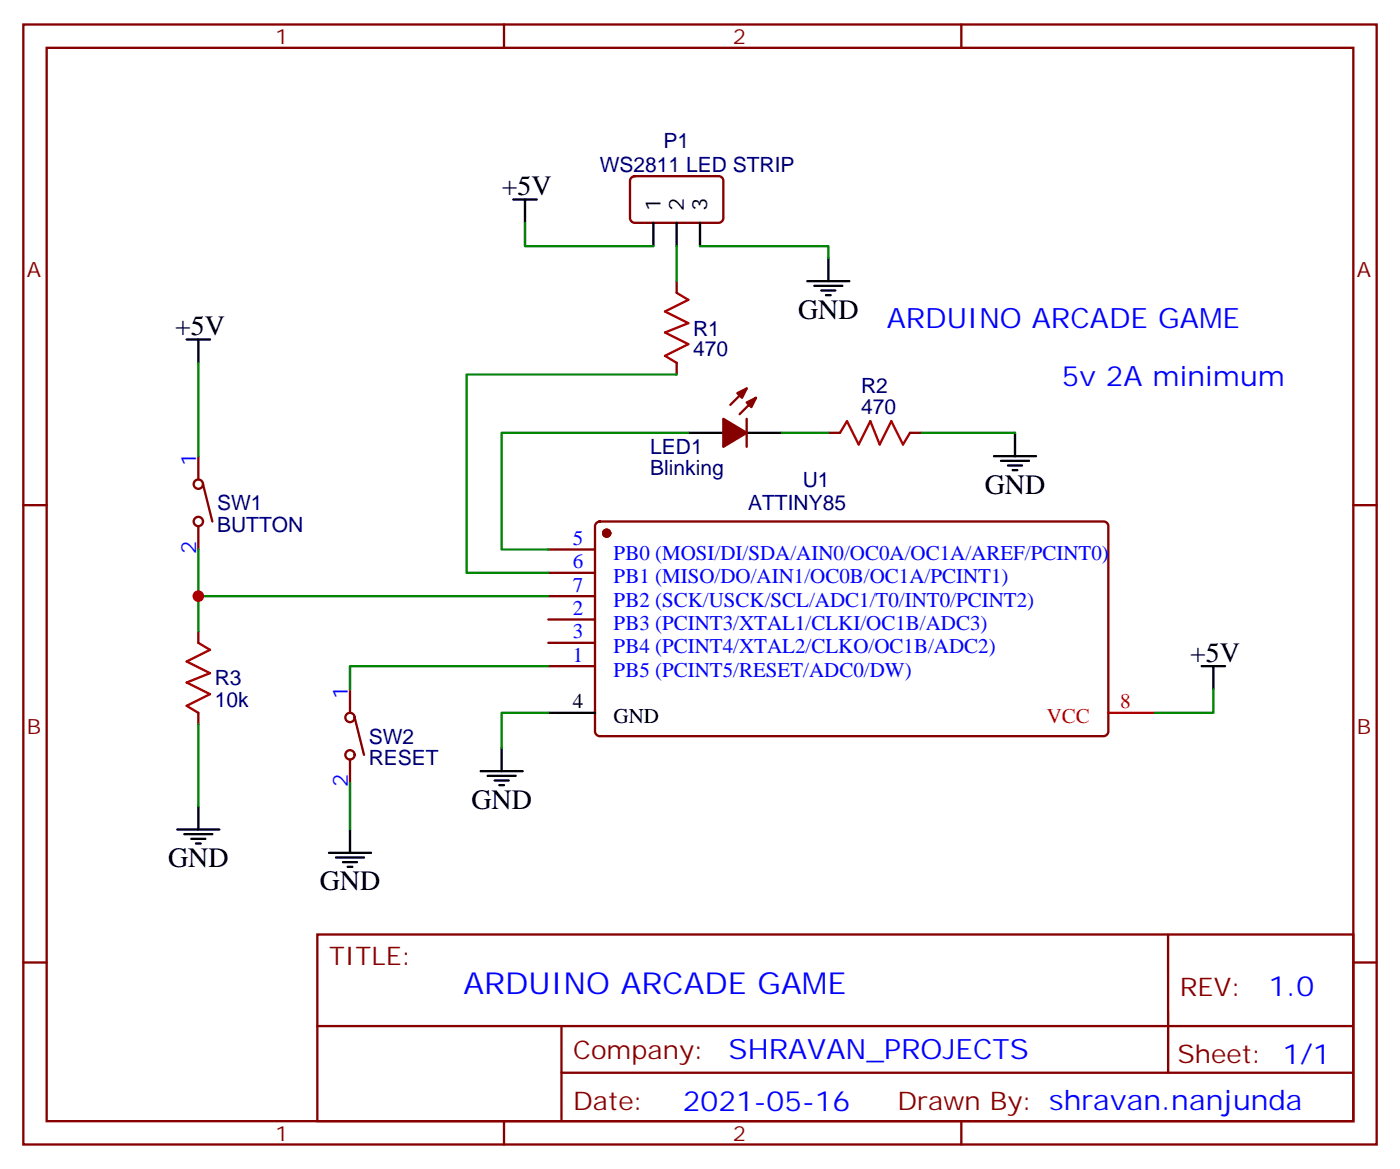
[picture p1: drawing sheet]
<svg xmlns="http://www.w3.org/2000/svg" width="212mm" height="177mm" viewBox="0 0 212 177" stroke-linecap="round" stroke-linejoin="round" font-family="sans-serif">
<g fill="none" stroke="#870000" stroke-width=".35">
<path d="M3.5 3.7h204.6v169.3h-204.6zM7.1 7.2h197.5v162.3h-197.5zM76.2 3.7v3.5M145.3 3.7v3.5M95.5 26.8l.5-.2h12.7a.71 .71 0 0 1 .7 .7v5.7a.76 .76 0 0 1-.7 .7h-12.7a.76 .76 0 0 1-.8-.7v-5.7zM102.3 42.5v1.8M102.3 54.9v1.7M112.9 58.7l-2.5 2.5M3.5 76.4h3.6M30 69v3.5M30 79.6v3.5M30.7 73.2l1.4 5.6"/>
<path d="M90.2 79.1l.5-.3h76.2a.71 .71 0 0 1 .7 .8v31a.76 .76 0 0 1-.7 .7h-76.2a.76 .76 0 0 1-.7-.7v-31zM112.9 63.3v4.3M114.3 60.1l-2.5 2.5M125.2 65.4h1.8M137.6 65.4h1.7M204.6 76.4h3.5M30 95.4v1.8M82.9 90.1h7.1M82.9 86.6h7.1M82.9 83.1h7.1M82.9 97.2h7.1M82.9 93.7h7.1"/>
<path d="M30 107.8v1.7M52.9 104.2v3.6M52.9 114.8v3.6M53.6 108.5l1.4 5.6M82.9 100.7h7.1M3.5 145.5h3.6M48 141.3h156.6v28.2h-156.6zM48 155.1h156.5M84.9 155.1v14.1M176.6 141.3v20.9M204.6 145.5h3.5M76.2 169.5v3.5"/>
<path d="M84.9 162.2h119.6M145.3 169.5v3.5"/>
<circle cx="30" cy="73.2" r=".71"/>
<circle cx="30" cy="78.8" r=".71"/>
<circle cx="52.9" cy="108.5" r=".71"/>
<circle cx="52.9" cy="114.1" r=".71"/>
</g>
<g fill="#870000" stroke="#870000" stroke-width=".35">
<path d="M109.4 63.3l3.5 2.1-3.5 2.2z"/>
<path d="M112.9 60.9l1.4-.8-.7 1.5z"/>
<path d="M111.5 59.4l1.4-.7-.7 1.4z"/>
<circle cx="91.7" cy="80.6" r=".53"/>
</g>
<path d="M167.6 107.8h7" fill="none" stroke="#f00" stroke-width=".35"/>
<g fill="none" stroke="#000" stroke-width=".35">
<path d="M77.6 30.2h3.5M79.4 30.2v3.5M98.8 33.7v3.5M102.3 33.7v3.5M105.8 33.7v3.5M125.2 39v3.5M28.2 51.3h3.5M30 51.3v3.6M122.1 42.5h6.3M123.1 43.2h4.3M124.2 43.9h2.1M124.9 44.6h.7"/>
<path d="M104.1 65.4h5.3M112.9 65.4h5.3M150.3 69h6.3M151.3 69.7h4.3M152.4 70.4h2.1M153.1 71.1h.7M153.5 65.4v3.6M72.7 116.6h6.3M73.7 117.3h4.3M74.8 118h2.1M75.5 118.7h.7M75.8 113.1v3.5"/>
<path d="M82.9 107.8h7.1M181.7 100.7h3.5M183.4 100.7v3.5M26.8 125.4h6.4M27.9 126.1h4.2M28.9 126.8h2.1M29.6 127.5h.7M30 121.9v3.5M49.7 128.9h6.4M50.8 129.6h4.2M51.9 130.4h2.1M52.6 131.1h.7"/>
<path d="M52.9 125.4v3.5"/>
</g>
<g fill="none" stroke="#008700" stroke-width=".35">
<path d="M79.4 33.7v3.5h19.4M102.3 37.2v5.3M105.8 37.2h19.4v1.8M30 54.9v14.1M102.3 56.6h-31.7v30h12.3M104.1 65.4h-28.3v17.7h7.1M118.2 65.4h7M139.3 65.4h14.2M30 83.1v12.3M30 90.1h52.9M30 109.5v12.4M52.9 118.4v7"/>
<path d="M82.9 107.8h-7.1v5.3M82.9 100.7h-30v3.5M183.4 104.2v3.6h-8.8"/>
</g>
<path d="M102.3 44.3l1.8 1-3.6 1.8 3.6 1.8-3.6 1.4 3.6 1.7-3.6 1.8 1.8 1.1M127 65.4l1.1-1.7 1.7 3.5 1.8-3.5 1.4 3.5 1.8-3.5 1.7 3.5 1.1-1.8M30 97.2l1.7 1-3.5 1.8 3.5 1.8-3.5 1.4 3.5 1.8-3.5 1.7 1.8 1.1" fill="none" stroke="#a10000" stroke-width=".35"/>
<circle cx="30" cy="90.1" r=".88" fill="#c00"/>
<text font-size="4.6" fill="#00f" x="70.1" y="150.3">ARDUINO ARCADE GAME</text>
<g font-size="4.2">
<text x="75.8" y="29.5">+5V</text>
<text x="26.5" y="50.6">+5V</text>
<text x="120.6" y="48.2">GND</text>
<text x="148.9" y="74.6">GND</text>
<text x="179.9" y="100">+5V</text>
<text x="71.3" y="122.2">GND</text>
<text x="25.4" y="131.1">GND</text>
<text x="48.3" y="134.6">GND</text>
</g>
<g font-size="4.2" fill="#00f">
<text x="134.1" y="49.6">ARDUINO ARCADE GAME</text>
<text x="160.5" y="58.4">5v 2A minimum</text>
<text x="191.8" y="150.5">1.0</text>
<text x="110.2" y="160.1">SHRAVAN_PROJECTS</text>
<text x="103.2" y="167.9">2021-05-16</text>
</g>
<g font-size="3.9" fill="#800">
<text x="49.7" y="145.9">TITLE:</text>
<text x="178.4" y="150.5">REV:</text>
<text x="86.6" y="160.1">Company:</text>
<text x="178" y="160.7">Sheet: 1/1</text>
<text x="86.6" y="167.7">Date:</text>
<text x="135.7" y="167.8">Drawn By: shravan.nanjunda</text>
</g>
<g font-size="3.2" fill="#800">
<text x="41.6" y="6.7">1</text>
<text x="110.8" y="6.7">2</text>
<text x="4.1" y="41.8">A</text>
<text x="205.1" y="41.8">A</text>
<text x="4.1" y="110.9">B</text>
<text x="205.1" y="110.9">B</text>
<text x="41.6" y="172.5">1</text>
<text x="110.8" y="172.5">2</text>
</g>
<g font-size="3.2" fill="#000080">
<text x="100.3" y="22.4">P1</text>
<text x="90.7" y="26">WS2811 LED STRIP</text>
<text x="104.8" y="53.9">470</text>
<text x="104.8" y="50.7">R1</text>
<text x="130.2" y="59.4">R2</text>
<text x="130.2" y="62.6">470</text>
<text x="98.3" y="71.8">Blinking</text>
<text x="98.3" y="68.7">LED1</text>
<text x="32.8" y="77.2">SW1</text>
<text x="113.1" y="77.2">ATTINY85</text>
<text x="121.4" y="73.6">U1</text>
<text x="32.8" y="80.4">BUTTON</text>
<text x="32.5" y="106.8">10k</text>
<text x="32.5" y="103.6">R3</text>
<text x="55.7" y="112.4">SW2</text>
<text x="55.7" y="115.7">RESET</text>
</g>
<g font-size="3.2">
<text x="99.8" y="31.9" transform="rotate(-90 99.8 31.9)">1</text>
<text x="103.4" y="31.9" transform="rotate(-90 103.4 31.9)">2</text>
<text x="106.9" y="31.9" transform="rotate(-90 106.9 31.9)">3</text>
<text x="86.6" y="107.1">4</text>
<text x="92.8" y="109.4">GND</text>
</g>
<g font-size="3.2" fill="#00f">
<text x="29.6" y="70.4" transform="rotate(-90 29.6 70.4)">1</text>
<text x="29.6" y="83.7" transform="rotate(-90 29.6 83.7)">2</text>
<text x="86.6" y="82.4">5</text>
<text x="86.6" y="89.4">7</text>
<text x="86.6" y="85.9">6</text>
<text x="92.8" y="88.2">PB1 (MISO/DO/AIN1/OC0B/OC1A/PCINT1)</text>
<text x="92.8" y="84.7">PB0 (MOSI/DI/SDA/AIN0/OC0A/OC1A/AREF/PCINT0)</text>
<text x="86.6" y="93">2</text>
<text x="92.8" y="91.7">PB2 (SCK/USCK/SCL/ADC1/T0/INT0/PCINT2)</text>
<text x="92.8" y="95.2">PB3 (PCINT3/XTAL1/CLKI/OC1B/ADC3)</text>
<text x="86.6" y="96.5">3</text>
<text x="86.6" y="100">1</text>
<text x="92.8" y="98.8">PB4 (PCINT4/XTAL2/CLKO/OC1B/ADC2)</text>
<text x="52.6" y="105.7" transform="rotate(-90 52.6 105.7)">1</text>
<text x="92.8" y="102.3">PB5 (PCINT5/RESET/ADC0/DW)</text>
<text x="52.6" y="119" transform="rotate(-90 52.6 119)">2</text>
</g>
<g font-size="3.2" fill="#f00">
<text x="169.3" y="107.1">8</text>
<text x="158.3" y="109.4">VCC</text>
</g>
</svg>
